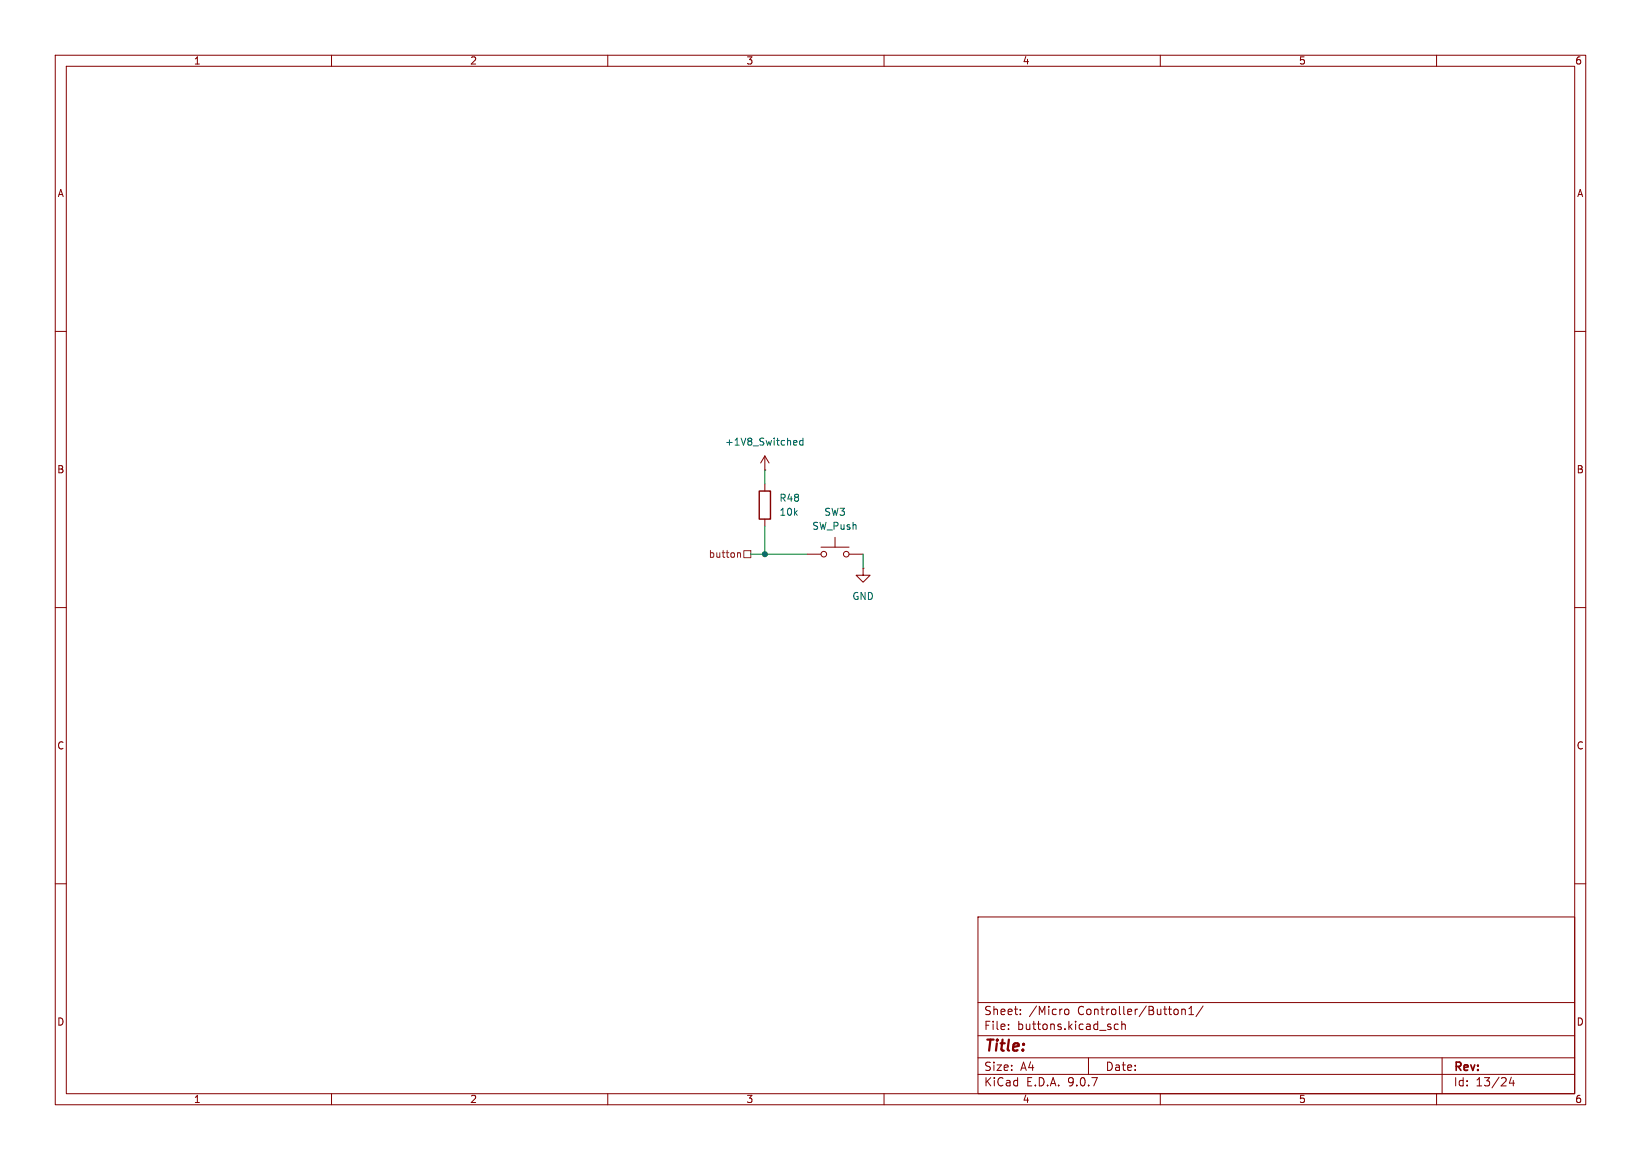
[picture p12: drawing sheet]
<svg xmlns="http://www.w3.org/2000/svg" width="297mm" height="210mm" viewBox="0 0 297 210" stroke-linecap="round" stroke-linejoin="round" font-family="sans-serif">
<g fill="none" stroke="#840000" stroke-width=".18">
<path d="M10 10h277v190h-277zM12 12h273v186h-273zM60 10v2M110 10v2M160 10v2M210 10v2M260 10v2M10 60h2M285 60h2M138.4 85.1h.1M138.4 82.6l-.7 1.2M138.4 82.6l.8 1.2"/>
<path d="M138.4 82.6v2.5M138.4 87.6v1.3M138.4 94v1.3M148.6 99.1h5.1M151.1 97.3v1.8M10 110h2M146 100.3h2.6M153.7 100.3h2.5M156.2 102.9v1.2h1.3l-1.3 1.3-1.3-1.3h1.3M156.2 102.9h.1M285 110h2M10 160h2"/>
<path d="M177 166h108v32h-108zM285 160h2M60 198v2M110 198v2M160 198v2M177 194.5h108M177 191.5h108M177 187.5h108M177 181.5h108M182.5 186.3v.1M182.5 185.5v.1M184.7 183.6v.1"/>
<path d="M184.7 182.8v.1M192.8 182.8l.4-.1 .3 .3v.4l-.3 .3-.4-.1-.1-.2v-.4zM197 191.5v3M202.4 185.5l-.4-.1-.3 .3v.4l.1 .2h.6M203 185.5l.2-.1 .4 .1 .1 .9M203 184.9v1.5M210 198v2M213.9 182.8l.2-.1 .4 .1v.9M213.9 182.7v1M215.2 183.7h.8M215.2 182.6l.4-.4v1.5M217.7 182.1l-1.2 2"/>
<path d="M260 198v2M261 191.5v6.5M273.5 195l-.3 1.1h.9M273.9 195.6v1"/>
<circle cx="149.1" cy="100.3" r=".51"/>
<circle cx="153.2" cy="100.3" r=".51"/>
</g>
<path d="M143.8 79.7l.4 .1v.2l-.6 .2M145.3 79.8l-.3-.1-.3 .3 .1 .5h.5M145.3 79.3v1.3M144.2 80.5l-.4 .1" fill="none" stroke="#006464" stroke-width=".18"/>
<path d="M137.4 88.9h2v5.1h-2z" fill="none" stroke="#840000" stroke-width=".25"/>
<path d="M134.6 99.7h1.3v1.3h-1.3zM133.5 100.1h.5v.8" fill="none" stroke="#725600" stroke-width=".18"/>
<path d="M138.4 85.1v2.5M138.4 95.3v5M135.9 100.3h10.1M156.2 100.3v2.6" fill="none" stroke="#009600" stroke-width=".18"/>
<circle cx="138.4" cy="100.3" r=".46" fill="#009600" stroke="#009600" stroke-width=".18"/>
<text font-size="2.8" fill="#840000" x="178" y="190.9">Title:</text>
<g font-size="2.1" fill="#840000">
<text x="178" y="184">Sheet:</text>
<text x="186.2" y="184">/Micro</text>
<text x="195.1" y="184">Controller/Button1/</text>
<text x="178" y="186.7">File:</text>
<text x="184.1" y="186.7">buttons.kicad_sch</text>
<text x="178" y="196.9">KiCad</text>
<text x="178" y="194.1">Size:</text>
<text x="184.7" y="194.1">A4</text>
<text x="185.7" y="196.9">E.D.A.</text>
<text x="193.3" y="196.9">9.0.7</text>
<text x="200" y="194.1">Date:</text>
<text x="263" y="194.3">Rev:</text>
<text x="263" y="196.9">Id:</text>
<text x="267.1" y="196.9">13/24</text>
</g>
<g font-size="1.8" fill="#840000">
<text x="35" y="11.9">1</text>
<text x="85" y="11.9">2</text>
<text x="135" y="11.9">3</text>
<text x="185" y="11.9">4</text>
<text x="235" y="11.9">5</text>
<text x="285" y="11.9">6</text>
<text x="10.3" y="35.9">A</text>
<text x="285.3" y="35.9">A</text>
<text x="10.3" y="85.9">B</text>
<text x="285.3" y="85.9">B</text>
<text x="10.3" y="135.9">C</text>
<text x="285.3" y="135.9">C</text>
<text x="10.3" y="185.9">D</text>
<text x="285.3" y="185.9">D</text>
<text x="35" y="199.9">1</text>
<text x="85" y="199.9">2</text>
<text x="135" y="199.9">3</text>
<text x="185" y="199.9">4</text>
<text x="235" y="199.9">5</text>
<text x="285" y="199.9">6</text>
</g>
<g font-size="1.8" fill="#006464">
<text x="131.1" y="80.9">+1V8_Switched</text>
<text x="141" y="93.6">10k</text>
<text x="141" y="91">R48</text>
<text x="149.1" y="93.6">SW3</text>
<text x="146.9" y="96.1">SW_Push</text>
<text x="154.2" y="108.8">GND</text>
</g>
<text font-size="1.8" fill="#725600" x="128.2" y="101.2">button</text>
</svg>
